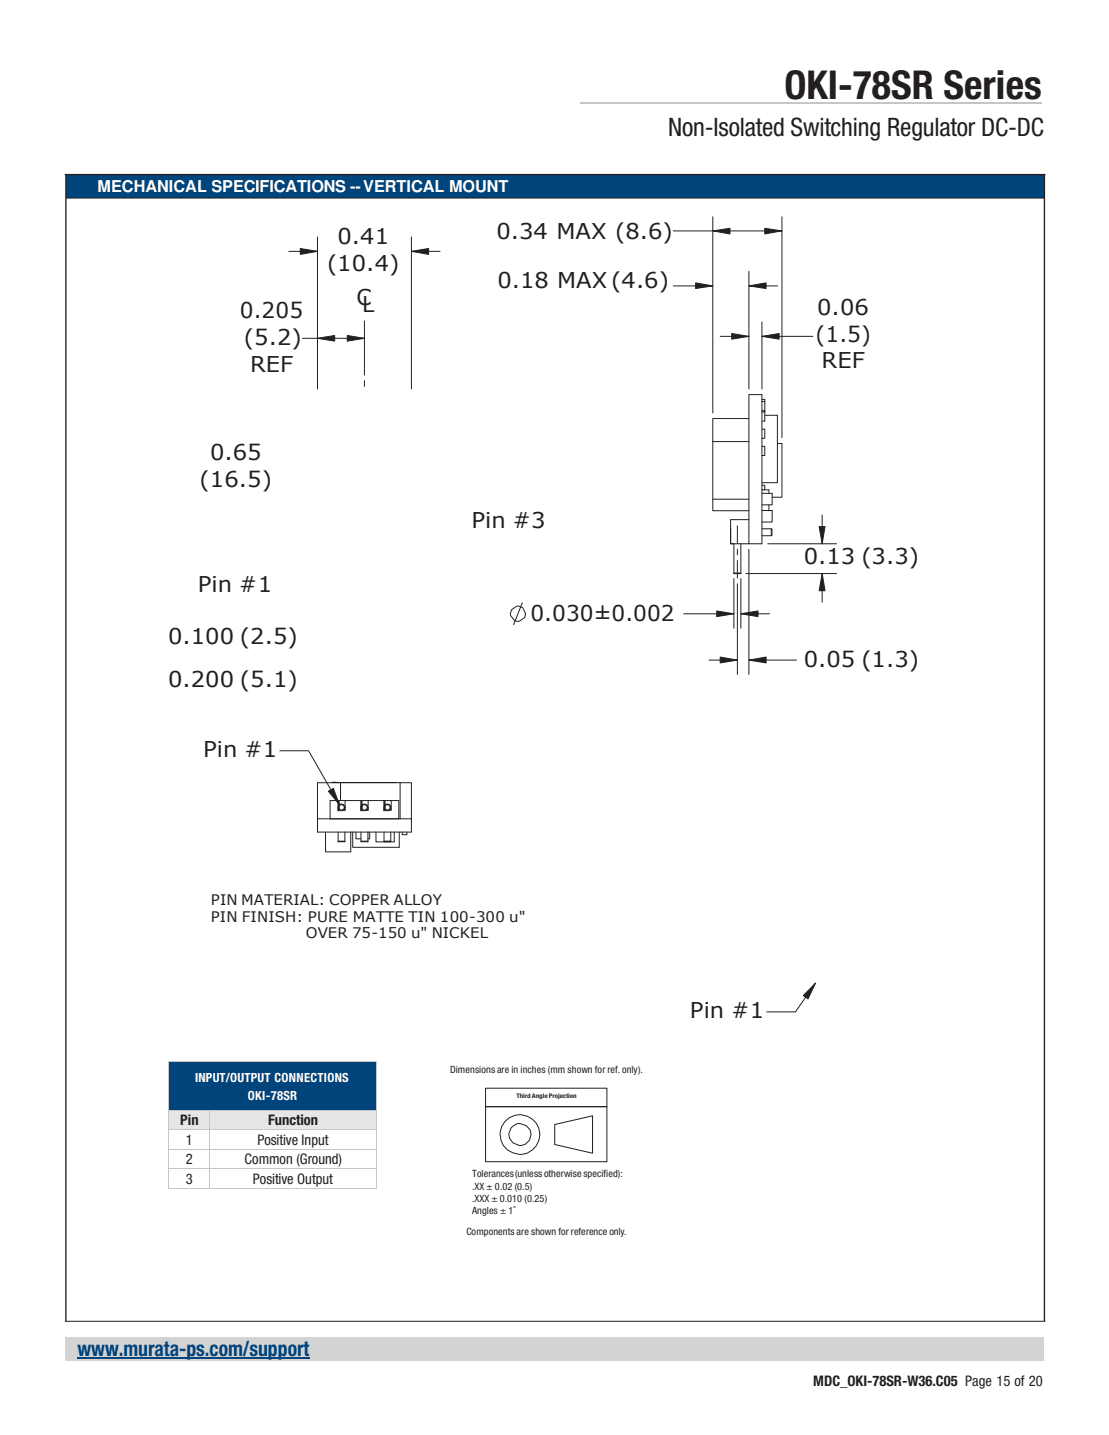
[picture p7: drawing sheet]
<svg xmlns="http://www.w3.org/2000/svg" width="216mm" height="279mm" viewBox="0 0 216 279" stroke-linecap="round" stroke-linejoin="round" font-family="sans-serif">
<path d="M12.8 260.4h190.5v4.6h-190.5z" fill="#d3d3d3"/>
<path d="M15.1 264.5h45.1" fill="none" stroke="#00447b" stroke-width=".21"/>
<path d="M113 20.1h89.8" fill="none" stroke="#c5c6c8" stroke-width=".38"/>
<path d="M12.8 34h190.5v4.6h-190.5z" fill-rule="evenodd" fill="#00447c"/>
<path d="M12.7 34h190.8M12.8 34.1v223.1M203.3 34.1v223.1" fill="none" stroke="#231f20" stroke-width=".26"/>
<g fill="none" stroke="#231f20" stroke-width=".19">
<path d="M13 38.6h190.2M145.8 76.8h2.5v29.1h-2.5zM148.3 77.8h.6v.4M148.3 78.2h.6M148.9 78.2v1.8h-.6M138.8 86v13.4h7M138.8 86h7M138.8 97.2h7M145.8 81.5h-7v4.5M148.3 99.4h2v2.2h-2M148.3 96.1h2v2.2h-2M148.3 83.6h.6v1.7h-.6"/>
<path d="M148.3 80.2h.6v1.8h-.6M148.3 94.5h.6v.9h-.6M148.3 86.9h.6v1.8h-.6M148.9 80.9h2.4v13.1h-3M148.9 95.4h.8v.7M149.7 98.3v1.1M151.3 86.4h.9v10.4h-1.9M142.2 102.9v3h.7v5.6l.1 .2M143.6 102.4v3.4M143.6 106.9v1.1M143.6 109.1v3.5M143.6 113.7v17.6"/>
<path d="M144.2 105.9v5.6l-.1 .2M145.8 101.2h-3.6v4.7h3.6M145.8 107v24.3M148.3 103h1.8M148.3 104.3h1.9l.1-.1v-1.1l-.1-.1v1.3M138 128.5h5.6M145.8 128.5h9.3M64.6 152.4h.1M64.6 152.3l.9 .1M64.8 152.4h12.4M65.8 157.2v.6M66.3 152.4v3.5"/>
<path d="M67.1 157.2v.6M67.2 155.9h-2.9v3.5h13.3v-3.5h-1.4v1.9h-.4M70.3 157.2v.6M71.6 157.2v.6M71.7 155.9h-4.5v1.9h-.4M74.8 157.2v.6M76.1 157.2v.6M76.2 155.9h-4.5v1.9h-.4M77.9 152.4h-16.1v9.6h18.3v-2.6h-18.3M77.9 152.4h2.2v7M77.9 152.4v7M63.4 162v3.9h4.9v-3.9"/>
<path d="M65.8 162v1.8l.2 .1M67.1 162v1.8l-.1 .1M68.7 162v3h9v-3M69.3 162v1.3h1M70.3 162v1.8l.1 .1M71.6 162v1.8l-.1 .1M72 162v1.3h-.4M73.2 162v1.9h3.6v-1.9M74.8 162v1.8l.1 .1M76.1 162v1.8l-.2 .1M78.3 162v.5h.9v-.5M12.7 257.3h190.8"/>
<circle cx="66.5" cy="157.2" r=".66"/>
<circle cx="66.5" cy="157.2" r=".54"/>
<circle cx="71" cy="157.2" r=".53"/>
<circle cx="71" cy="157.2" r=".67"/>
<circle cx="75.4" cy="157.2" r=".67"/>
<circle cx="75.4" cy="157.2" r=".54"/>
</g>
<path d="M142.9 111.6h1.3M65.8 163.8h1.3M70.3 163.8h1.3M74.8 163.8h1.3" fill="none" stroke="#231f20" stroke-width=".3"/>
<path d="M65.9 155.9v2M70.4 155.9v2M74.8 155.9v2" fill="none" stroke="#231f20" stroke-width=".42"/>
<path d="M148.8 80.1h.2" fill="none" stroke="#231f20" stroke-width=".22"/>
<path d="M140.2 127.9l3.4 .6-3.4 .6z" fill="#231f20"/>
<path d="M140.2 127.9l3.4 .6-3.4 .6z" fill="none" stroke="#231f20" stroke-width=".19"/>
<path d="M145.8 128.5l3.3-.6v1.2z" fill="#231f20"/>
<path d="M61.8 46.1v29.6M58.9 65.9h12.1M71 62.5v10.5M71 74.1v1.1M145.8 128.5l3.3-.6v1.2z" fill="none" stroke="#231f20" stroke-width=".19"/>
<path d="M61.8 65.9l3.4-.6v1.1z" fill="#231f20"/>
<path d="M61.8 65.9l3.4-.6v1.1z" fill="none" stroke="#231f20" stroke-width=".19"/>
<path d="M67.6 65.3l3.4 .6-3.4 .5z" fill="#231f20"/>
<g fill="none" stroke="#231f20" stroke-width=".19">
<path d="M131.1 55.7h7.7M131.1 45h21.1M138.8 42.2v38.2M145.8 55.7h5.6M145.8 52.8v22.9M152.2 42.2v43M67.6 65.3l3.4 .6-3.4 .5zM140.2 65.5h5.6M148.3 65.5h9.9M148.3 62.7v13M99.6 118.7l1-.7h.3l.9 .3 .5 1.2-.1 .7-1.1 .7h-.9l-.8-1.1zM101.7 117.3l-1.7 4.3"/>
<path d="M133.1 119.5h9.8M142.9 112.6v9.7M144.2 112.6v9.7M144.2 119.5h5.6M145.2 111.7h17.7M149.5 105.9h13.4M160.1 100.3v5.6M160.1 111.7v5.6"/>
</g>
<path d="M160.1 111.7l.5 3.3h-1.1z" fill="#231f20"/>
<path d="M160.1 111.7l.5 3.3h-1.1z" fill="none" stroke="#231f20" stroke-width=".19"/>
<path d="M159.5 102.5h1.1l-.5 3.4z" fill="#231f20"/>
<path d="M159.5 102.5h1.1l-.5 3.4z" fill="none" stroke="#231f20" stroke-width=".19"/>
<path d="M138.8 45l3.3-.6v1.2z" fill="#231f20"/>
<path d="M138.8 45l3.3-.5v1.1z" fill="none" stroke="#231f20" stroke-width=".19"/>
<path d="M148.9 44.4l3.3 .6-3.3 .6z" fill="#231f20"/>
<path d="M148.9 44.5l3.3 .5-3.3 .6z" fill="none" stroke="#231f20" stroke-width=".19"/>
<path d="M135.4 55.1l3.4 .6-3.4 .5z" fill="#231f20"/>
<path d="M135.4 55.1l3.4 .6-3.4 .5z" fill="none" stroke="#231f20" stroke-width=".19"/>
<path d="M145.8 55.7l3.3-.6v1.1z" fill="#231f20"/>
<path d="M145.8 55.7l3.3-.6v1.1z" fill="none" stroke="#231f20" stroke-width=".19"/>
<path d="M148.3 65.5l3.4-.6v1.1z" fill="#231f20"/>
<path d="M148.3 65.5l3.4-.6v1.1z" fill="none" stroke="#231f20" stroke-width=".19"/>
<path d="M142.5 64.9l3.3 .6-3.3 .5z" fill="#231f20"/>
<path d="M142.5 64.9l3.3 .6-3.3 .5z" fill="none" stroke="#231f20" stroke-width=".19"/>
<path d="M144.2 119.5l3.4-.5v1.1z" fill="#231f20"/>
<path d="M144.2 119.5l3.4-.5v1.1z" fill="none" stroke="#231f20" stroke-width=".19"/>
<path d="M139.5 119l3.4 .5-3.4 .6z" fill="#231f20"/>
<path d="M139.5 119l3.4 .5-3.4 .6zM158.7 191.4l-3.8 5.6h-5.6" fill="none" stroke="#231f20" stroke-width=".19"/>
<path d="M158.7 191.4l-1.4 3.1-.9-.7z" fill="#231f20"/>
<path d="M56.2 48.9h5.6M80.1 46.1v29.6M80.1 48.9h5.6M158.7 191.4l-1.4 3.1-.9-.7z" fill="none" stroke="#231f20" stroke-width=".19"/>
<path d="M58.5 48.4l3.3 .5-3.3 .6z" fill="#231f20"/>
<path d="M58.5 48.4l3.3 .5-3.3 .6z" fill="none" stroke="#231f20" stroke-width=".19"/>
<path d="M80.1 48.9l3.3-.5v1.1z" fill="#231f20"/>
<path d="M80.1 48.9l3.3-.5v1.1zM54.5 146.2h5.6l6 10.5" fill="none" stroke="#231f20" stroke-width=".19"/>
<path d="M63.9 154.1l1-.6 1.2 3.2z" fill="#231f20"/>
<path d="M63.9 154.1l1-.6 1.2 3.2z" fill="none" stroke="#231f20" stroke-width=".19"/>
<path d="M34.5 212h37.6v3.6h-37.6z" fill-rule="evenodd" fill="#00447c"/>
<g fill="none" stroke="#231f20" stroke-width=".19">
<path d="M94.5 211.9h23.7v3.6h-23.7zM94.5 215.5h23.7v10.7h-23.7zM108 218.9l7.4-1.6v7.2l-7.4-1.7z"/>
<circle cx="101.2" cy="220.9" r="2.14"/>
<circle cx="101.3" cy="220.9" r="3.9"/>
</g>
<g fill="#00447b">
<path d="M33 206.8h40.2v9.3h-40.2z"/>
<path d="M33 206.8h40.2v5.1h-40.2z"/>
<path d="M33 211.9h40.2v3.5h-40.2z"/>
</g>
<path d="M32.8 206.6h.2v.2h-.2z" fill="#c5c6c8"/>
<path d="M33 206.7h40.3" fill="none" stroke="#c5c6c8" stroke-width=".19"/>
<path d="M73.3 206.6h.1v.2h-.1z" fill="#c5c6c8"/>
<path d="M32.9 206.8v9.3M73.4 206.8v9.3" fill="none" stroke="#c5c6c8" stroke-width=".19"/>
<g fill="#e5e6e7">
<path d="M33 216.2h7.7v3.7h-7.7z"/>
<path d="M33 216.2h7.7v3.5h-7.7z"/>
<path d="M40.9 216.2h32.3v3.7h-32.3z"/>
<path d="M40.9 216.2h32.3v3.5h-32.3z"/>
</g>
<path d="M32.8 216.1h.2v.1h-.2z" fill="#c5c6c8"/>
<path d="M33 216.2h7.7" fill="none" stroke="#c5c6c8" stroke-width=".19"/>
<path d="M40.7 216.1h.2v.1h-.2z" fill="#c5c6c8"/>
<path d="M40.9 216.2h32.4" fill="none" stroke="#c5c6c8" stroke-width=".19"/>
<path d="M73.3 216.1h.1v.1h-.1z" fill="#c5c6c8"/>
<path d="M32.9 216.2v3.7M40.8 216.2v3.7M73.4 216.2v3.7" fill="none" stroke="#c5c6c8" stroke-width=".19"/>
<path d="M32.8 219.9h.2v.1h-.2z" fill="#c5c6c8"/>
<path d="M33 220h7.7" fill="none" stroke="#c5c6c8" stroke-width=".19"/>
<path d="M40.7 219.9h.2v.1h-.2z" fill="#c5c6c8"/>
<path d="M40.9 220h32.4" fill="none" stroke="#c5c6c8" stroke-width=".19"/>
<path d="M73.3 219.9h.1v.1h-.1z" fill="#c5c6c8"/>
<path d="M32.9 220v3.7M40.8 220v3.7M73.4 220v3.7" fill="none" stroke="#c5c6c8" stroke-width=".19"/>
<path d="M32.8 223.7h.2v.2h-.2z" fill="#c5c6c8"/>
<path d="M33 223.8h7.7" fill="none" stroke="#c5c6c8" stroke-width=".19"/>
<path d="M40.7 223.7h.2v.2h-.2z" fill="#c5c6c8"/>
<path d="M40.9 223.8h32.4" fill="none" stroke="#c5c6c8" stroke-width=".19"/>
<path d="M73.3 223.7h.1v.2h-.1z" fill="#c5c6c8"/>
<path d="M32.9 223.9v3.6M40.8 223.9v3.6M73.4 223.9v3.6" fill="none" stroke="#c5c6c8" stroke-width=".19"/>
<path d="M32.8 227.5h.2v.2h-.2z" fill="#c5c6c8"/>
<path d="M33 227.6h7.7" fill="none" stroke="#c5c6c8" stroke-width=".19"/>
<path d="M40.7 227.5h.2v.2h-.2z" fill="#c5c6c8"/>
<path d="M40.9 227.6h32.4" fill="none" stroke="#c5c6c8" stroke-width=".19"/>
<path d="M73.3 227.5h.1v.2h-.1z" fill="#c5c6c8"/>
<path d="M32.9 227.7v3.6" fill="none" stroke="#c5c6c8" stroke-width=".19"/>
<path d="M32.8 231.3h.2v.2h-.2z" fill="#c5c6c8"/>
<path d="M33 231.4h7.7M40.8 227.7v3.6" fill="none" stroke="#c5c6c8" stroke-width=".19"/>
<path d="M40.7 231.3h.2v.2h-.2z" fill="#c5c6c8"/>
<path d="M40.9 231.4h32.4M73.4 227.7v3.6" fill="none" stroke="#c5c6c8" stroke-width=".19"/>
<path d="M73.3 231.3h.1v.2h-.1z" fill="#c5c6c8"/>
<text font-size="7.7" fill="#231f20" x="152.7" y="19.3">OKI-78SR Series</text>
<text font-size="5" fill="#231f20" x="130.1" y="26.5">Non-Isolated Switching Regulator DC-DC</text>
<g font-size="4.2" fill="#231f20">
<text x="65.7" y="47.5">0.41</text>
<text x="96.6" y="46.5">0.34 MAX (8.6)</text>
<text x="63.7" y="52.8">(10.4)</text>
<text x="69.4" y="59.4">C</text>
<text x="96.8" y="56.1">0.18 MAX (4.6)</text>
<text x="46.7" y="61.9">0.205</text>
<text x="70.5" y="60.7">L</text>
<text x="159.1" y="61.3">0.06</text>
<text x="47.5" y="67.1">(5.2)</text>
<text x="158.8" y="66.5">(1.5)</text>
<text x="159.9" y="71.7">REF</text>
<text x="48.7" y="72.3">REF</text>
<text x="40.9" y="89.5">0.65</text>
<text x="38.9" y="94.8">(16.5)</text>
<text x="91.8" y="102.7">Pin #3</text>
<text x="156.5" y="109.8">0.13 (3.3)</text>
<text x="38.5" y="115.3">Pin #1</text>
<text x="32.7" y="125.5">0.100 (2.5)</text>
<text x="103.3" y="120.9">0.030±0.002</text>
<text x="156.5" y="129.9">0.05 (1.3)</text>
<text x="32.7" y="133.7">0.200 (5.1)</text>
<text x="39.5" y="147.4">Pin #1</text>
<text x="134.3" y="198.2">Pin #1</text>
</g>
<text font-size="4.1" fill="#00447b" x="15.1" y="264.1">www.murata-ps.com/support</text>
<text font-size="3.2" fill="#fff" x="19" y="37.4">MECHANICAL SPECIFICATIONS -- VERTICAL MOUNT</text>
<g font-size="2.8" fill="#231f20">
<text x="41" y="179.6">PIN FINISH: PURE MATTE TIN 100-300 u&quot;</text>
<text x="41.1" y="176.3">PIN MATERIAL: COPPER ALLOY</text>
<text x="59.6" y="182.7">OVER 75-150 u&quot; NICKEL</text>
<text x="35.1" y="219">Pin</text>
<text x="52.2" y="219">Function</text>
<text x="36.2" y="222.8">1</text>
<text x="36.2" y="226.7">2</text>
<text x="47.6" y="226.7">Common (Ground)</text>
<text x="50.1" y="222.8">Positive Input</text>
<text x="36.2" y="230.5">3</text>
<text x="49.2" y="230.5">Positive Output</text>
<text x="158.3" y="269.9">MDC_OKI-78SR-W36.C05 Page 15 of 20</text>
</g>
<g font-size="2.5" fill="#fff">
<text x="38" y="210.7">INPUT/OUTPUT CONNECTIONS</text>
<text x="48.3" y="214.2">OKI-78SR</text>
</g>
<g font-size="1.9" fill="#231f20">
<text x="87.6" y="208.8">Dimensions are in inches (mm shown for ref. only).</text>
<text x="91.9" y="231.6">.XX ± 0.02 (0.5)</text>
<text x="91.9" y="229.2">Tolerances (unless otherwise specif</text>
<text x="117.5" y="229.2">ied):</text>
<text x="91.9" y="234">.XXX ± 0.010 (0.25)</text>
<text x="91.9" y="236.4">Angles ± 1˚</text>
<text x="90.8" y="240.5">Components are shown for reference only.</text>
</g>
<text font-size="1.2" fill="#231f20" x="100.5" y="213.7">Third Angle Projection</text>
</svg>
